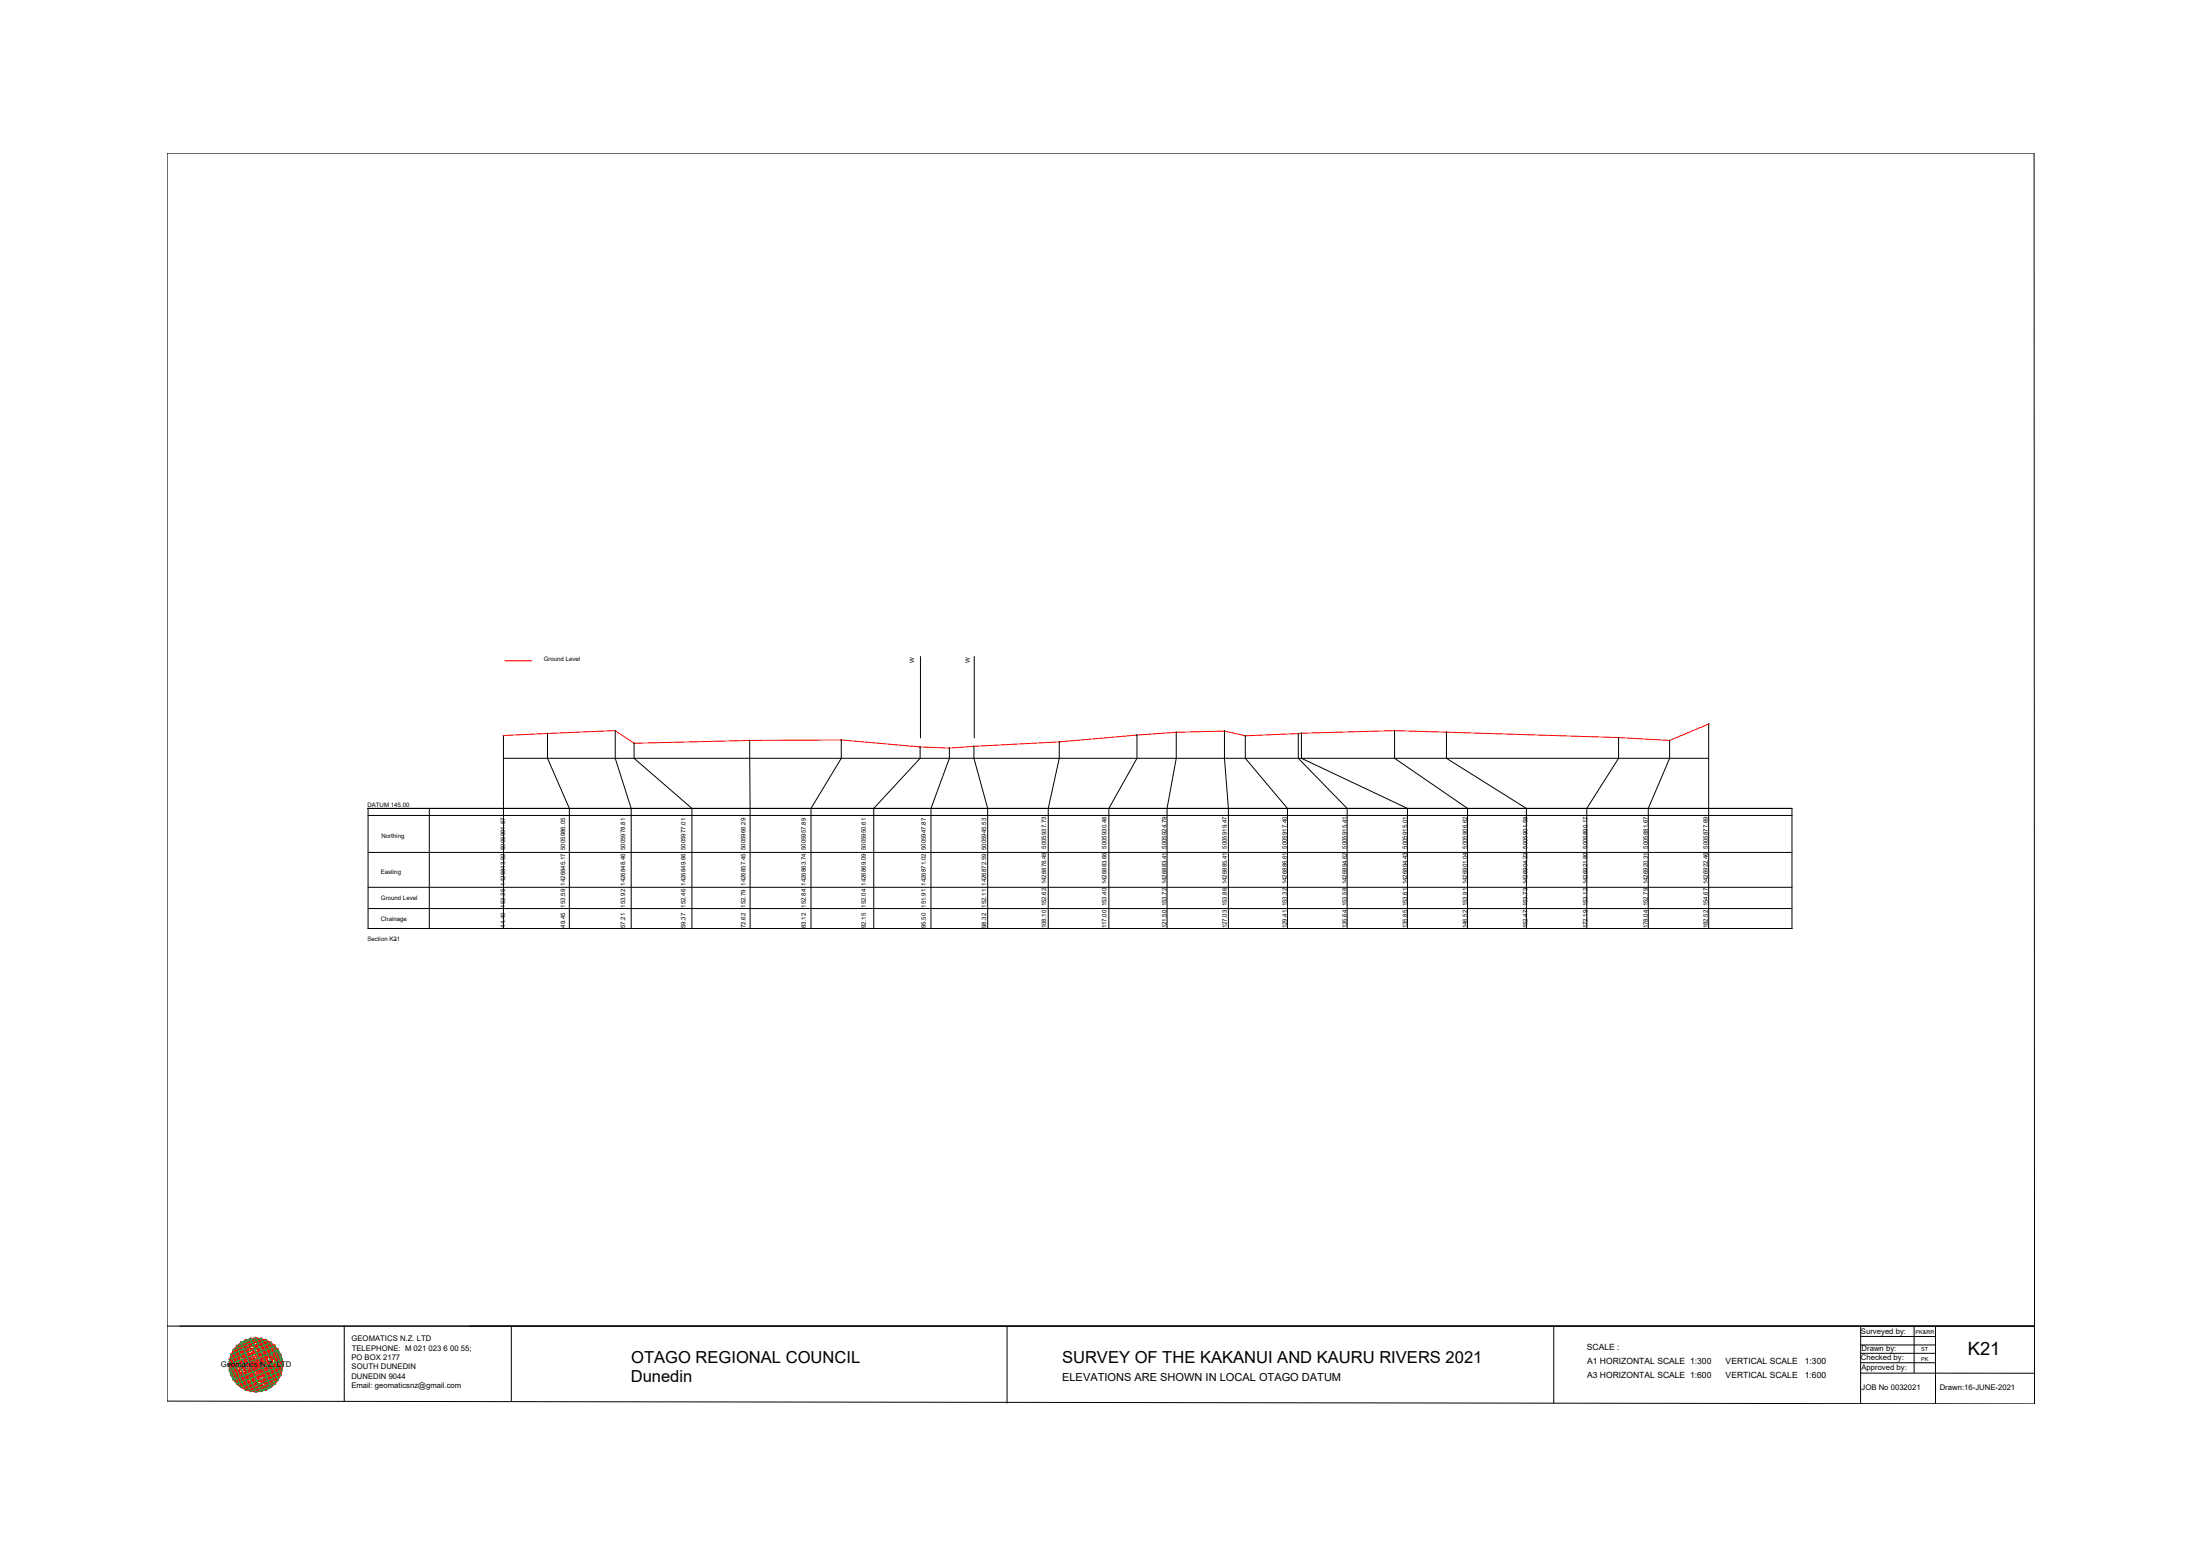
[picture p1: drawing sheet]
<svg xmlns="http://www.w3.org/2000/svg" width="420mm" height="297mm" viewBox="0 0 420 297" stroke-linecap="round" stroke-linejoin="round" font-family="sans-serif">
<!-- layer: 0 -->
<g fill="none" stroke="#000" stroke-width=".19">
<path d="M31.9 29.2h356.6l.1 238.8-356.7-.5zM104.6 140v4.8l4.1 9.5v22.9M117.5 139.4v.1M117.5 139.5v5.3l3 9.5v22.9M224.6 139.8v5l-1.7 9.5v22.9M224.7 139.8h-.1M233.8 139.5l.1 .1M233.8 139.6v5.2l.8 9.5v22.9M233.9 139.5l-.1 .1M248.2 140h.1M248.5 140h.1M248.5 140v4.8l20.3 9.5v22.9"/>
<path d="M248.6 140h-.1M266.4 139.4l-.1 .1M266.4 139.5l-.1 5.3 14 9.5v22.9M276.2 139.8h.1M276.2 139.8v5l15.3 9.5v22.9M276.3 139.8h-.1M326.3 138.2h.1M326.3 138.2v39M326.4 138.2h-.1M70.3 154.3h.1M70.3 154.3h271.9v22.9h-271.9zM70.3 155.7h271.9"/>
<path d="M82 154.3v22.9M96.1 140.4h.1M96.1 140.4v36.8M96.1 144.8h230.2M96.2 140.4h-.1M121.1 141.9h.1M121.1 141.9v2.9l11 9.5v22.9M143.2 141.3l.1 35.9M143.2 141.3v.1M160.6 141.2l.1 .1M160.7 141.2v3.6l-5.8 9.5v22.9M175.7 142.6h.1"/>
<path d="M175.7 142.6v2.2l-8.8 9.5v22.9M181.3 142.8h.1M181.3 142.8v2l-3.5 9.5v22.9M186 142.5v2.3l2.6 9.5v22.9M186 142.5h.1M202.3 141.6h.1M202.3 141.6v3.2l-2.1 9.5v22.9M217.1 140.3v4.5l-5.3 9.5v22.9M217.2 140.3h-.1M237.8 140.4v.1M237.8 140.5v4.3l8.1 9.5v22.9M247.9 140v4.8l9.4 9.5v22.9"/>
<path d="M309.1 140.8h.1M309.1 140.8v4l-6.1 9.5v22.9M318.8 141.3l.1 .1M318.9 141.3v3.5l-4.1 9.5v22.9M70.3 173.4h271.9M70.3 169.4h271.9M70.3 162.7h271.9M75.6 179.5h.1M31.9 253.2h356.7M65.7 253.1v14.4M97.7 253.1v14.5M192.3 253.2v14.6"/>
<path d="M296.7 253.2v14.7M355.3 258.3h14.3M355.4 255.1h14.2M355.4 253.2l-.1 14.7M355.4 256.8h14.2M365.6 253.2v8.8M369.6 253.2v14.8M355.3 260.1h14.3M355.3 262.1h33.3"/>
<circle cx="117.5" cy="139.5" r=".02"/>
<circle cx="224.6" cy="139.8" r=".02"/>
<circle cx="233.8" cy="139.6" r=".02"/>
<circle cx="248.5" cy="140" r=".02"/>
<circle cx="266.3" cy="139.5" r=".02"/>
<circle cx="276.2" cy="139.8" r=".02"/>
<circle cx="326.3" cy="138.2" r=".02"/>
<circle cx="70.3" cy="154.3" r=".02"/>
<circle cx="96.1" cy="140.4" r=".02"/>
<circle cx="104.6" cy="140" r=".02"/>
<circle cx="121.1" cy="141.9" r=".02"/>
<circle cx="143.2" cy="141.3" r=".02"/>
<circle cx="160.7" cy="141.3" r=".02"/>
<circle cx="175.7" cy="142.6" r=".02"/>
<circle cx="181.3" cy="142.8" r=".02"/>
<circle cx="186" cy="142.5" r=".02"/>
<circle cx="202.3" cy="141.6" r=".02"/>
<circle cx="217.1" cy="140.3" r=".02"/>
<circle cx="237.8" cy="140.5" r=".02"/>
<circle cx="248.2" cy="140" r=".02"/>
<circle cx="309.1" cy="140.8" r=".02"/>
<circle cx="318.9" cy="141.3" r=".02"/>
</g>
<!-- layer: geo -->
<g fill="none" stroke="#545454" stroke-width=".19">
<path d="M43.8 259.6h10.1v2h-10.1zM44.1 258.6h9.5v4h-9.5zM44.1 258.6h.1M44.6 257.7h8.6v5.8h-8.6zM45.2 256.9h7.3v7.3h-7.3zM46 256.3h.1M46 256.3h5.7v8.6h-5.7zM46.9 255.8h3.9v9.6h-3.9zM47.8 255.5h2.1v10.1l-2.1 .1zM48.9 255.4v10.3M53.2 257.7h.1M53.9 259.6h.1"/>
<path d="M43.7 260.6h10.3"/>
</g>
<g fill="none" stroke="#ff0" stroke-width=".19">
<path d="M45.2 256.9l7.3 7.3M46 256.3l7.2 7.2-1.5 1.4-7.1-7.2zM46.9 255.8l6.7 6.8-2.8 2.8-6.7-6.8 2.8-2.8M47.8 255.5l6.1 6.1-4 4.1-6.1-6.1zM49.9 255.5l4 4.1-6.1 6.1-4-4.1zM50.8 255.8l2.8 2.8-6.7 6.8-2.8-2.8 6.7-6.8M51.7 256.3l1.5 1.4-7.2 7.2-1.4-1.4zM52.5 256.9h.1M52.5 256.9l-7.3 7.3M43.7 260.6l5.2-5.2 5.1 5.2-5.1 5.1-5.1-5.1M45.2 264.2h.1M49.9 265.7h.1"/>
<path d="M52.6 264.2h.1"/>
</g>
<g fill="none" stroke="#00b85c" stroke-width=".19">
<path d="M43.8 259.6l7.9-3.3 2.2 5.3-7.9 3.3zM44.1 258.6l4.8 2M44.1 258.6l2.8 6.8M44.6 257.7l5.3-2.2 3.3 8-5.4 2.2zM45.2 256.9l3.7-1.5 3.6 8.8-3.6 1.5zM46 256.3l1.8-.8 3.9 9.4-1.8 .8zM46.9 255.8l2 4.8M50.8 255.8l-6.7 2.8M53.6 258.6l-9.5 4M43.7 260.6l8.8-3.7 1.5 3.7-8.8 3.6zM43.8 261.6l9.4-3.9 .7 1.9-9.3 3.9zM48.9 260.6l1.9 4.8"/>
<path d="M48.9 260.6l4.7 2M53.6 262.6l-2.8-6.8-3.9 9.6M53.6 262.6l-6.7 2.8"/>
</g>
<g fill="none" stroke="#f00" stroke-width=".19">
<path d="M43.8 259.6h.1M43.8 259.6l10.1 2M43.8 259.6l.8 3.9M43.8 259.6l4 6.1M43.8 259.6l7.9 5.3M43.8 259.6l2.2-3.3-1.4 7.2M44.1 258.6l-.4 2M44.1 258.6h.1M44.1 258.6l1.1 5.6M44.1 258.6l4.8 7.1M44.1 258.6l8.4 5.6M44.1 258.6l9.9 2"/>
<path d="M44.6 257.7h.1M44.6 257.7l4.3 2.9M44.6 257.7l1.4 7.2M44.6 257.7l5.3 8M44.6 257.7l9.3 1.9M44.6 257.7l-.8 3.9M45.2 257h.1M45.2 256.9l1.7 8.5M45.2 256.9l5.6 8.5M45.2 256.9l8.4 5.7M45.2 256.9l-1.1 1.7M45.2 256.9l8.4 1.7"/>
<path d="M45.2 256.9l-1.1 5.7M46 256.3h.1M46 256.3l2.9 4.3M46 256.3l1.8 9.4M46 256.3l7.9 5.3M46 256.3l7.2 1.4M46.9 255.8h.1M46.9 255.8l2 9.9M46.9 255.8l5.6 8.4M46.9 255.8l-1.7 1.1M46.9 255.8l7.1 4.8M46.9 255.8l5.6 1.1"/>
<path d="M46.9 255.8l-1.7 8.4M46.9 255.8l-3.2 4.8M47.8 255.5h.1M47.8 255.5l1.1 5.1M47.8 255.5l5.4 8M47.8 255.5l-3.2 2.2M47.8 255.5l6.1 4.1M47.8 255.5l-4 6.1M47.8 255.5l3.9 .8M47.8 255.5l-1.8 9.4M48.8 255.4h.1M48.9 255.4l1.9 10"/>
<path d="M48.9 255.4l-2 .4M48.9 255.4l-4.8 7.2M48.9 255.4l1.9 .4M48.9 255.4l-2 10M48.9 255.4l4.7 7.2M48.9 255.4l-4.8 3.2M48.9 255.4l4.7 3.2M49.9 255.5h.1M49.9 255.5l-2.1 10.2M49.9 255.5l1.8 9.4M49.9 255.5l-3.9 .8M49.9 255.5l4 6.1"/>
<path d="M49.9 255.5l-6.1 4.1M49.9 255.5l3.3 2.2M49.9 255.5l-5.3 7.9M50.8 255.8h.1M50.8 255.8l1.7 8.4M50.8 255.8l-5.6 1.1M50.8 255.8l3.2 4.8M50.8 255.8l-7.1 4.8M50.8 255.8l1.7 1.1M50.8 255.8l-5.6 8.4M50.8 255.8l-1.9 9.9M51.7 256.3h.1"/>
<path d="M51.7 256.3l-2.8 4.3M51.7 256.3l1.5 7.2M51.7 256.3l-7.1 1.4M51.7 256.3l2.2 3.3M51.7 256.3l-7.9 5.3M51.7 256.3l-1.8 9.4M52.5 256.9h.1M52.5 256.9l1.1 5.7M52.5 256.9l-8.4 1.7M52.5 256.9l1.1 1.7M52.5 256.9l-8.4 5.7M52.5 256.9l-5.6 8.5"/>
<path d="M52.5 256.9l-1.7 8.5M53.2 257.7h.1M53.2 257.7l-8.6 5.8M53.2 257.7l.7 3.9M53.2 257.7l-9.4 1.9M53.2 257.7l-5.4 7.9M53.2 257.7l-1.5 7.2M53.6 258.6h.1M53.6 258.6l.4 2M53.6 258.6l-9.9 2M53.6 258.6l-8.4 5.6M53.6 258.6l-4.7 7.1"/>
<path d="M53.6 258.6l-1.1 5.6M53.9 259.6h.1M53.9 259.6l-5 1M53.9 259.6l-7.9 5.3M53.9 259.6l-4 6.1M53.9 259.6l-.7 3.9M43.7 260.6l.4 2M43.7 260.6l3.2 4.8M43.7 260.6l9.9 2M43.7 260.6l7.1 4.8M43.7 260.6h.1M43.8 261.6h.1"/>
<path d="M43.8 261.6l2.2 3.3M43.8 261.6l6.1 4M43.8 261.6l9.4 1.9M44.1 262.6l1.1 1.6M44.1 262.6l4.8 3.1M44.1 262.6l8.4 1.6M44.1 262.6h.1M44.6 263.5h.1M44.6 263.5l3.2 2.2M44.6 263.5l7.1 1.4M45.2 264.2l1.7 1.2M45.2 264.2l5.6 1.2"/>
<path d="M45.2 264.2h.1M46 264.9h.1M46 264.9l3.9 .8M46.9 265.4l2 .3M46.9 265.3h.1M47.8 265.7h.1M48.9 260.6l1 5.1M48.9 260.6l2.8 4.3M48.9 260.6l4.3 2.9M48.9 260.6l-5.1 1M48.9 260.6l-2.9 4.3M48.9 265.7h.1"/>
<path d="M49.9 265.7h.1M50.8 265.4l-1.9 .3M50.9 265.3h.1M51.7 264.9h.1M51.7 264.9l-3.9 .8M52.5 264.2l-5.6 1.2M52.5 264.2l-1.7 1.2M52.5 264.2h.1M53.2 263.5h.1M53.2 263.5l-7.2 1.4M53.2 263.5l-3.3 2.2M53.6 262.5h.1"/>
<path d="M53.6 262.6l-8.4 1.6M53.6 262.6l-4.7 3.1M53.6 262.6l-1.1 1.6M53.9 261.6h.1M53.9 261.6l-9.3 1.9M53.9 261.6l-6.1 4.1M53.9 261.6l-2.2 3.3M54 260.5h.1M54 260.6l-3.2 4.8M54 260.6l-.4 2M54 260.6l-9.9 2M54 260.6l-7.1 4.8"/>
</g>
<!-- layer: 0 -->
<path d="M96.4 126.1h5.2M326.3 138.2l-7.4 3.2-9.8-.6-42.8-1.3-17.8 .5-10.7 .5-4-.9-9.2 .2-22.3 1.8-21 1.2-5.6-.2-15-1.3-17.5 .1-22.1 .5-3.6-2.4-21.4 .9" fill="none" stroke="#f00" stroke-width=".19"/>
<!-- layer: Datum revision K8-21 -->
<path d="M175.8 125.3v15.6M186.1 125.3v15.6" fill="none" stroke="#000" stroke-width=".19"/>
<text font-size="3.5" x="375.8" y="258.8">K21</text>
<g font-size="3.2">
<text x="120.5" y="263.9">Dunedin</text>
<text x="120.5" y="260.1">OTAGO REGIONAL COUNCIL</text>
<text x="202.8" y="260.1">SURVEY OF THE KAKANUI AND KAURU RIVERS 2021</text>
</g>
<text font-size="2.1" x="202.9" y="263.7">ELEVATIONS ARE SHOWN IN LOCAL OTAGO DATUM</text>
<g font-size="1.6">
<text x="303.1" y="257.7">SCALE :</text>
<text x="303.1" y="260.3">A1 HORIZONTAL SCALE 1:300</text>
<text x="303.1" y="263">A3 HORIZONTAL SCALE 1:600</text>
<text x="329.6" y="260.3">VERTICAL SCALE</text>
<text x="329.6" y="263">VERTICAL SCALE</text>
<text x="344.7" y="260.3">1:300</text>
<text x="344.7" y="263">1:600</text>
</g>
<g font-size="1.5">
<text x="67.1" y="256.1">GEOMATICS N.Z. LTD</text>
<text x="67.2" y="257.9">TELEPHONE: M 021 023 6 00 55;</text>
<text x="355.4" y="254.6">Surveyed by:</text>
<text x="355.5" y="257.9">Drawn by:</text>
<text x="42.2" y="261">Geomatics N.Z. LTD</text>
<text x="67.1" y="259.6">PO BOX 2177</text>
<text x="67.1" y="263.2">DUNEDIN 9044</text>
<text x="67.2" y="261.4">SOUTH DUNEDIN</text>
<text x="355.4" y="259.7">Checked by:</text>
<text x="355.5" y="261.6">Approved by:</text>
<text x="67.1" y="265">Email: geomaticsnz@gmail.com</text>
<text x="355.5" y="265.4">JOB No 0032021</text>
<text x="370.4" y="265.4">Drawn:16-JUNE-2021</text>
</g>
<g font-size="1.2">
<text x="103.8" y="126.2">Ground Level</text>
<text x="174.6" y="126.6" transform="rotate(-90 174.6 126.6)">W</text>
<text x="185.3" y="126.6" transform="rotate(-90 185.3 126.6)">W</text>
<text x="70.2" y="154.1">DATUM 145.00</text>
<text x="72.8" y="160.1">Northing</text>
<text x="72.7" y="166.9">Easting</text>
<text x="72.7" y="171.8">Ground Level</text>
<text x="96.4" y="173.2" transform="rotate(-90 96.4 173.2)">153.35 1426843.92 5005991.57</text>
<text x="107.9" y="173.2" transform="rotate(-90 107.9 173.2)">153.59 1426845.17 5005986.05</text>
<text x="119.4" y="173.3" transform="rotate(-90 119.4 173.3)">153.92 1426848.46 5005978.81</text>
<text x="130.9" y="173.3" transform="rotate(-90 130.9 173.3)">152.46 1426849.66 5005977.01</text>
<text x="142.4" y="173.3" transform="rotate(-90 142.4 173.3)">152.79 1426857.45 5005966.29</text>
<text x="153.9" y="173.3" transform="rotate(-90 153.9 173.3)">152.84 1426863.74 5005957.89</text>
<text x="165.4" y="173.3" transform="rotate(-90 165.4 173.3)">152.04 1426869.09 5005950.61</text>
<text x="176.8" y="173.3" transform="rotate(-90 176.8 173.3)">151.91 1426871.02 5005947.87</text>
<text x="188.3" y="173.3" transform="rotate(-90 188.3 173.3)">152.11 1426872.59 5005945.53</text>
<text x="70.2" y="179.7">Section K21</text>
<text x="72.7" y="175.9">Chainage</text>
<text x="96.4" y="177.1" transform="rotate(-90 96.4 177.1)">44.40</text>
<text x="107.9" y="177.1" transform="rotate(-90 107.9 177.1)">49.45</text>
<text x="119.4" y="177.2" transform="rotate(-90 119.4 177.2)">57.21</text>
<text x="130.9" y="177.2" transform="rotate(-90 130.9 177.2)">59.37</text>
<text x="142.4" y="177.2" transform="rotate(-90 142.4 177.2)">72.62</text>
<text x="153.9" y="177.2" transform="rotate(-90 153.9 177.2)">83.12</text>
<text x="165.4" y="177.2" transform="rotate(-90 165.4 177.2)">92.15</text>
<text x="176.8" y="177.2" transform="rotate(-90 176.8 177.2)">95.50</text>
<text x="188.3" y="177.2" transform="rotate(-90 188.3 177.2)">98.32</text>
<text x="199.8" y="177.2" transform="rotate(-90 199.8 177.2)">108.10 152.62 1426878.49 5005937.73</text>
<text x="211.3" y="177.2" transform="rotate(-90 211.3 177.2)">117.00 153.40 1426883.66 5005930.48</text>
<text x="222.8" y="177.2" transform="rotate(-90 222.8 177.2)">121.50 153.72 1426883.41 5005924.79</text>
<text x="234.3" y="177.2" transform="rotate(-90 234.3 177.2)">127.03 153.86 1426885.41 5005919.47</text>
<text x="245.8" y="177.2" transform="rotate(-90 245.8 177.2)">129.41 153.32 1426886.61 5005917.40</text>
<text x="257.2" y="177.2" transform="rotate(-90 257.2 177.2)">135.64 153.58 1426894.62 5005915.41</text>
<text x="268.7" y="177.2" transform="rotate(-90 268.7 177.2)">135.85 153.61 1426894.43 5005915.01</text>
<text x="280.2" y="177.2" transform="rotate(-90 280.2 177.2)">146.52 153.91 1426901.04 5005906.62</text>
<text x="291.7" y="177.2" transform="rotate(-90 291.7 177.2)">152.47 153.73 1426904.22 5005901.58</text>
<text x="303.2" y="177.2" transform="rotate(-90 303.2 177.2)">172.19 153.12 1426921.80 5005890.17</text>
<text x="314.7" y="177.2" transform="rotate(-90 314.7 177.2)">178.04 152.79 1426920.31 5005881.67</text>
<text x="326.2" y="177.2" transform="rotate(-90 326.2 177.2)">182.52 154.67 1426922.46 5005877.69</text>
</g>
<g font-size="1.1">
<text x="365.8" y="254.7">PK&amp;RR</text>
<text x="366.9" y="257.9">ST</text>
<text x="366.9" y="259.8">PK</text>
</g>
</svg>
